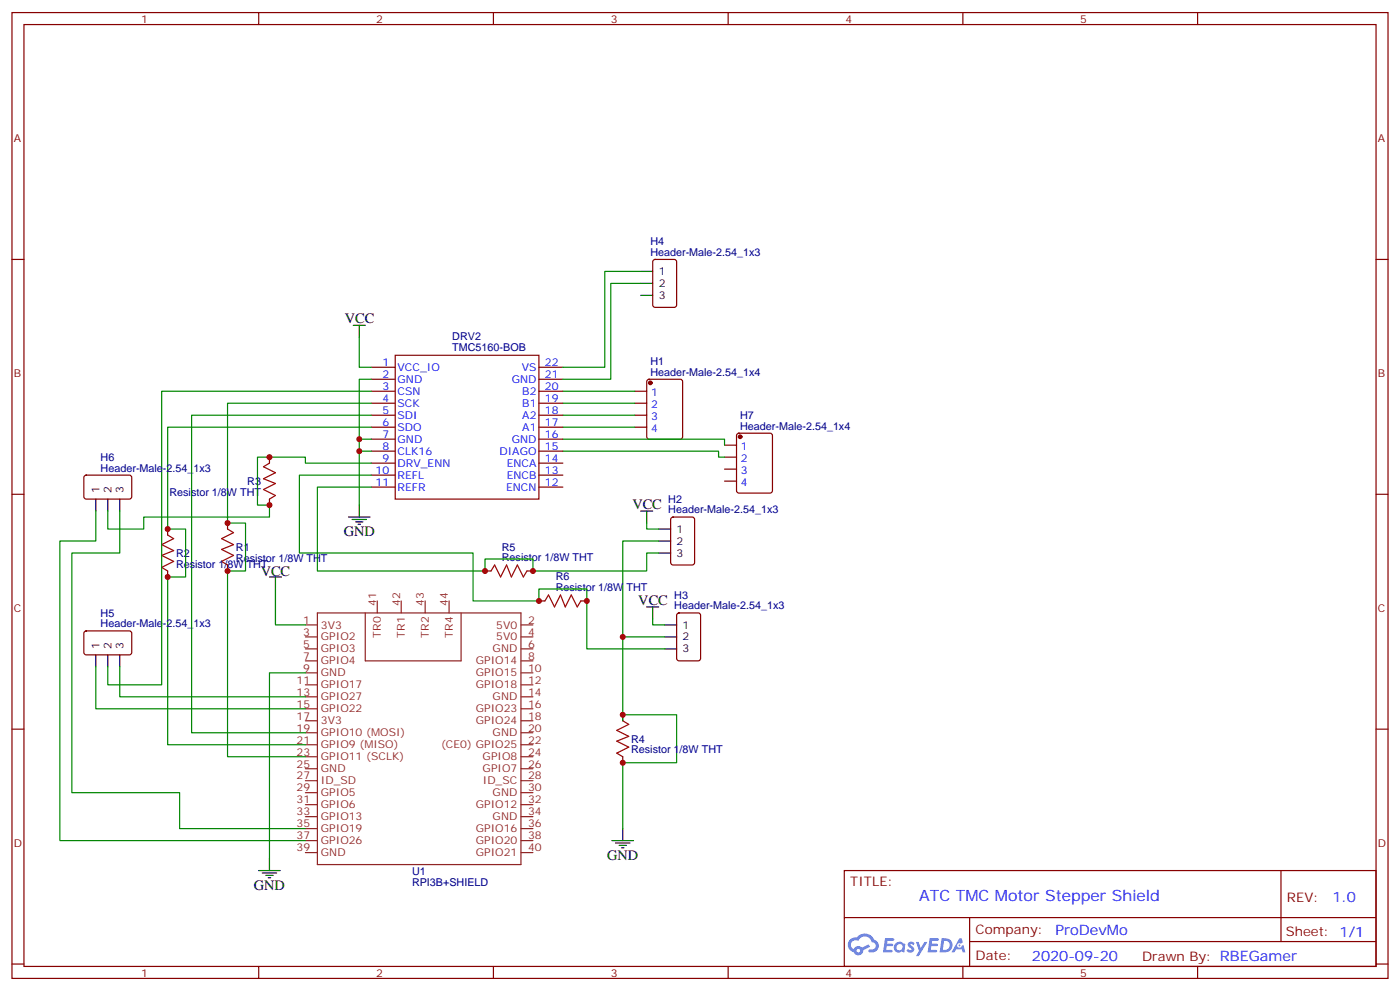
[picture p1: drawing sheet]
# EasyEDA schematic schematic.json
TITLE: ATC TMC Motor Stepper Shield; REV: 1.0; Date: 2020-09-20; Sheet: 1/1; Drawn By: RBEGamer; Company: ProDevMo

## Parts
DRV2  TMC5160-BOB  [TMC5160-BOB]
H1  Header-Male-2.54_1x4  [HDR-TH_4P-P2.54-V]
H2  Header-Male-2.54_1x3  [HDR-TH_3P-P2.54-V]
H3  Header-Male-2.54_1x3  [HDR-TH_3P-P2.54-V]
H4  Header-Male-2.54_1x3  [HDR-TH_3P-P2.54-V]
H5  Header-Male-2.54_1x3  [HDR-TH_3P-P2.54-V]
H6  Header-Male-2.54_1x3  [HDR-TH_3P-P2.54-V]
H7  Header-Male-2.54_1x4  [HDR-TH_4P-P2.54-V]
R1  Resistor 1/8W THT  [RESISTOR 1/8W THT]
R2  Resistor 1/8W THT  [RESISTOR 1/8W THT]
R3  Resistor 1/8W THT  [RESISTOR 1/8W THT]
R4  Resistor 1/8W THT  [RESISTOR 1/8W THT]
R5  Resistor 1/8W THT  [RESISTOR 1/8W THT]
R6  Resistor 1/8W THT  [RESISTOR 1/8W THT]
U1  RPI3B+SHIELD  [RPI3B+SHIELD]

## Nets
GND: DRV2.2(GND) DRV2.7(GND) DRV2.8(CLK16) H2.2 H3.2 R4.1 R4.2 U1.9(GND)
VCC: DRV2.1(VCC_IO) H2.1 H3.1 U1.1(3V3)
Net-(DRV2-3): DRV2.3(CSN) H5.2
Net-(DRV2-4): DRV2.4(SCK) R1.1 R1.2 U1.23(GPIO11 (SCLK))
Net-(DRV2-5): DRV2.5(SDI) U1.19(GPIO10 (MOSI))
Net-(DRV2-6): DRV2.6(SDO) R2.1 R2.2 U1.21(GPIO9 (MISO))
Net-(DRV2-9): DRV2.9(DRV_ENN) H6.2 R3.1 R3.2
Net-(DRV2-10): DRV2.10(REFL) H3.3 R6.1 R6.2
Net-(DRV2-11): DRV2.11(REFR) H2.3 R5.1 R5.2
Net-(DRV2-15): DRV2.15(DIAGO) H7.2
Net-(DRV2-16): DRV2.16(GND) H7.1
Net-(DRV2-17): DRV2.17(A1) H1.4
Net-(DRV2-18): DRV2.18(A2) H1.3
Net-(DRV2-19): DRV2.19(B1) H1.2
Net-(DRV2-20): DRV2.20(B2) H1.1
Net-(DRV2-21): DRV2.21(GND) H4.2
Net-(DRV2-22): DRV2.22(VS) H4.1
Net-(H5-1): H5.1 U1.15(GPIO22)
Net-(H5-3): H5.3 U1.13(GPIO27)
Net-(H6-1): H6.1 U1.37(GPIO26)
Net-(H6-3): H6.3 U1.35(GPIO19)

Not connected (* = marked no-connect by the designer): DRV2 12(ENCN) 13(ENCB) 14(ENCA); H4 3; H7 3 4; U1 2(5V0) 3(GPIO2) 4(5V0) 5(GPIO3) 6(GND) 7(GPIO4) 8(GPIO14) 10(GPIO15) 11(GPIO17) 12(GPIO18) 14(GND) 16(GPIO23) 17(3V3) 18(GPIO24) 20(GND) 22((CE0) GPIO25) 24(GPIO8) 25(GND) 26(GPIO7) 27(ID_SD) 28(ID_SC) 29(GPIO5) 30(GND) 31(GPIO6) 32(GPIO12) 33(GPIO13) 34(GND) 36(GPIO16) 38(GPIO20) 39(GND) 40(GPIO21) 41(TR0) 42(TR1) 43(TR2) 44(TR4)
